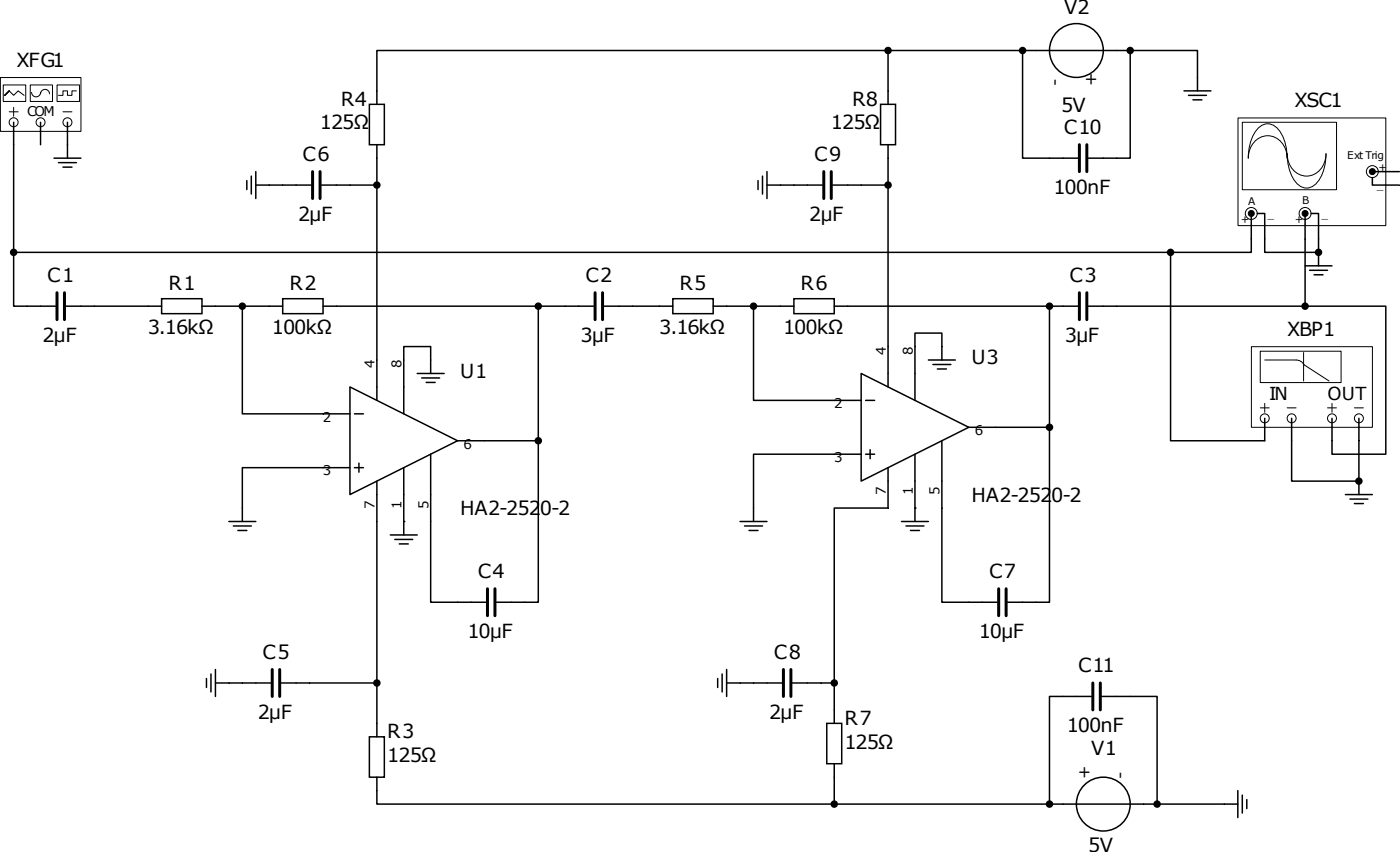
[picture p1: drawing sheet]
<svg xmlns="http://www.w3.org/2000/svg" width="248mm" height="151mm" viewBox="0 0 248 151" stroke-linecap="round" stroke-linejoin="round" font-family="sans-serif">
<g fill="none" stroke="#000" stroke-width=".26">
<path d="M65.4 18.5h2.6v7.1h-2.6zM66.7 16.1v2.4M155.9 18.5h2.6v7.1h-2.6zM157.2 8.9v9.6M200.1 8.9h-19.1v19.1h9.8M200.1 8.9v19.1h-7.4M200.1 8.9h11.9v7.2M209.6 16.1h4.7M210.4 16.9h3.2M211.2 17.7h1.6M43.7 32v1.5M44.5 31.2v3.1"/>
<path d="M45.3 32.7h9.8M45.3 30.4v4.7M56.9 32.7h9.8M66.7 25.6v45.2M134.2 32v1.5M135 31.2v3.1M135.8 32.7h9.8M135.8 30.4v4.7M157.2 25.6v7.1h-9.8M4.8 54.2h5M11.7 54.2h5M26.2 54.2h2.4"/>
<path d="M28.6 52.9h7.2v2.6h-7.2zM35.8 54.2h14.2M42.9 54.2v19h19M50 52.9h7.2v2.6h-7.2zM57.2 54.2h47.9M106.9 54.2h12.2M119.1 52.9h7.1v2.6h-7.1zM126.2 54.2h14.3M140.5 52.9h7.2v2.6h-7.2zM147.7 54.2h43.1M192.7 54.2h5M61.9 68.5l19.1 9.5-19.1 9.5z"/>
<path d="M62.7 73.2h1.6M71.5 63.7v9.5M81 78h4.8M40.5 92.3h4.8M41.3 93.1h3.2M42.1 93.9h1.6M61.9 82.8h-19v9.5M62.7 82.8h1.6M63.5 82v1.5M66.7 85.1v7.2M71.5 82.8v9.5M76.2 80.4v11.9"/>
<path d="M131 92.3h4.8M131.8 93.1h3.2M132.6 93.9h1.6M133.4 89.9v2.4M37.3 119.3v3.1M38.1 118.5v4.7M81 106.6h5M87.9 106.6h5M127.8 119.3v3.1M128.6 118.5v4.7M171.5 106.6h5M178.4 106.6h5"/>
<path d="M36.5 120.1v1.5M38.1 120.9h9.8M49.8 120.9h5M65.4 130.4h2.6v7.1h-2.6zM66.7 137.5v4.8h81M66.7 128v2.4M127 120.1v1.5M128.6 120.9h9.8M140.3 120.9h7.4v7.1M146.3 128h2.7v7.1h-2.7zM147.7 135.1v7.2M193.2 123.2h-7.4v19.1"/>
<path d="M195 123.2h9.8v19.1M219.1 139.9v4.8M147.7 142.3h71.4M219.9 140.7v3.2M220.7 141.5v1.6"/>
<circle cx="190.5" cy="8.9" r="4.8"/>
<circle cx="195.3" cy="142.3" r="4.8"/>
</g>
<g fill="#000" stroke="#000" stroke-width=".26">
<circle cx="157.2" cy="8.9" r=".53"/>
<circle cx="181" cy="8.9" r=".53"/>
<circle cx="200.1" cy="8.9" r=".53"/>
<circle cx="66.7" cy="32.7" r=".53"/>
<circle cx="157.2" cy="32.7" r=".53"/>
<circle cx="42.9" cy="54.2" r=".53"/>
<circle cx="95.3" cy="54.2" r=".53"/>
<circle cx="133.4" cy="54.2" r=".53"/>
<circle cx="185.8" cy="54.2" r=".53"/>
<circle cx="147.7" cy="120.9" r=".53"/>
<circle cx="147.7" cy="142.3" r=".53"/>
<circle cx="185.8" cy="142.3" r=".53"/>
<circle cx="204.8" cy="142.3" r=".53"/>
</g>
<g fill="none" stroke="#000" stroke-width=".53">
<path d="M55.3 30.4v4.7M56.7 30.4v4.7M145.8 30.4v4.7M147.1 30.4v4.7M191.1 25.6v4.8M192.4 25.6v4.8M10.1 51.8v4.8M11.4 51.8v4.8M105.3 51.8v4.8M106.7 51.8v4.8M191.1 51.8v4.8M192.4 51.8v4.8"/>
<path d="M48.2 118.5v4.7M49.5 118.5v4.7M86.3 104.2v4.7M87.6 104.2v4.7M138.7 118.5v4.7M140 118.5v4.7M176.8 104.2v4.7M178.1 104.2v4.7M193.4 120.9v4.7M194.8 120.9v4.7"/>
</g>
<path d="M.1 13.8h14.2v9.4h-14.2z" fill="#fff"/>
<path d="M.1 13.7h14.2v9.5h-14.2z" fill="none" stroke="#000" stroke-width=".18"/>
<circle cx="2.4" cy="21.6" r=".79" fill="#fff" stroke="#000" stroke-width=".18"/>
<path d="M2.4 21.6v1.6" fill="none" stroke="#000" stroke-width=".26"/>
<path d="M1.6 19.8h1.6" fill="none" stroke="#000" stroke-width=".18"/>
<circle cx="7.2" cy="21.6" r=".79" fill="#fff" stroke="#000" stroke-width=".18"/>
<path d="M7.2 21.6v1.6" fill="none" stroke="#000" stroke-width=".26"/>
<circle cx="11.9" cy="21.6" r=".79" fill="#fff" stroke="#000" stroke-width=".18"/>
<path d="M2.4 19v1.6M11.1 19.8h1.6" fill="none" stroke="#000" stroke-width=".18"/>
<path d="M11.9 21.6v1.6" fill="none" stroke="#000" stroke-width=".26"/>
<path d="M.6 15.1h4v2.9h-4z" fill="#fff"/>
<path d="M.6 15h4v3h-4zM.8 16.9l.8-.8-.8 .8 .8-.8 .8 .8 .8-.8 1.1 .8" fill="none" stroke="#000" stroke-width=".18"/>
<path d="M5.4 15.1h3.9v2.9h-3.9z" fill="#fff"/>
<path d="M5.4 15h3.9v3h-3.9zM5.6 16.3a.79 .79 0 0 0 .8 .8 .79 .79 0 0 0 .8-.8M7.2 16.6a.79 .79 0 0 1 .8-.8 .79 .79 0 0 1 .8 .8" fill="none" stroke="#000" stroke-width=".18"/>
<path d="M10.1 15.1h4v2.9h-4z" fill="#fff"/>
<path d="M10.1 15h4v3h-4zM13.5 16.1h-.8v.8h-.8v-.8h-.8v.8h-.7" fill="none" stroke="#000" stroke-width=".18"/>
<path d="M2.4 23.2v2.4M7.2 23.2v2.4M11.9 23.2v2.4" fill="none" stroke="#000" stroke-width=".26"/>
<path d="M219.2 20.9h26.1v19h-26.1z" fill="#fff"/>
<path d="M219.1 20.9h26.2v19h-26.2z" fill="none" stroke="#000" stroke-width=".18"/>
<path d="M219.9 21.7h16.7v11.9h-16.7z" fill="#fff"/>
<path d="M219.9 21.6h16.7v12h-16.7zM222.7 22.7a2.35 2.35 0 0 1 3.9 .6 8.3 8.3 0 0 1 1.2 4.7 3.6 3.6 0 0 0-4.1-3.9 3.8 3.8 0 0 0-2.7 3.9 7.8 7.8 0 0 1 1.7-5.3zM227.8 27.2a3.6 3.6 0 0 0 4.2 3.9 3.8 3.8 0 0 0 2.7-3.9 7.2 7.2 0 0 1-2.2 5.7 2.38 2.38 0 0 1-3.4-1.1 8.3 8.3 0 0 1-1.3-4.6z" fill="none" stroke="#000" stroke-width=".18"/>
<g fill="#fff" stroke="#000" stroke-width=".18">
<circle cx="231" cy="37.8" r="1.06"/>
<circle cx="221.5" cy="37.8" r="1.06"/>
<circle cx="242.9" cy="30.4" r="1.06"/>
</g>
<g fill="none" stroke="#000" stroke-width=".26">
<path d="M9.6 28h4.7M10.4 28.8h3.1M11.1 29.6h1.6M11.9 25.6v2.4M157.2 32.7v35.8M221.5 38.3v4M222.5 37.8h1.4v6.9h9.5M231 37.8v4.5M232.1 37.8h1.3v9.2M242.9 31.4v1.3h4.8M243.2 30.4h4.5M133.4 54.2v16.6h19"/>
<path d="M185.8 54.2v21.4M231 47h4.8M231.8 47.8h3.2M232.6 48.6h1.6M233.4 44.7h.1M152.4 66.1l19.1 9.5-19.1 9.5zM153.2 70.8h1.6M154 79.6v1.6M162 61.3v9.5M166.7 78v11.9M171.5 75.6h14.3M185.8 75.6v31h-2.4"/>
<path d="M152.4 80.4h-19v9.5M153.2 80.4h1.6M157.2 82.8v7.1h-9.5v31M162 80.4v9.5"/>
</g>
<g fill="#000" stroke="#000" stroke-width=".18">
<circle cx="221.5" cy="37.8" r=".53"/>
<circle cx="231" cy="37.8" r=".53"/>
<circle cx="242.9" cy="30.4" r=".53"/>
</g>
<g fill="#000" stroke="#000" stroke-width=".26">
<circle cx="233.4" cy="44.7" r=".53"/>
<circle cx="185.8" cy="75.6" r=".53"/>
</g>
<path d="M221.6 61.4h21.3v14.2h-21.3z" fill="#fff"/>
<path d="M221.5 61.3h21.4v14.3h-21.4z" fill="none" stroke="#000" stroke-width=".18"/>
<path d="M223.1 62.2h14.3v5.5h-14.3z" fill="#fff"/>
<path d="M223.1 62.1h14.3v5.6h-14.3zM223.9 63.7h5.5a1.58 1.58 0 0 1 1.4 .9M230.8 64.5l4.4 2.9M230.8 62.4v5" fill="none" stroke="#000" stroke-width=".18"/>
<circle cx="223.9" cy="74" r=".79" fill="#fff" stroke="#000" stroke-width=".18"/>
<path d="M223.9 74v1.6" fill="none" stroke="#000" stroke-width=".26"/>
<path d="M223.1 72.2h1.6" fill="none" stroke="#000" stroke-width=".18"/>
<circle cx="228.6" cy="74" r=".79" fill="#fff" stroke="#000" stroke-width=".18"/>
<path d="M228.6 74v1.6" fill="none" stroke="#000" stroke-width=".26"/>
<path d="M227.8 72.2h1.6" fill="none" stroke="#000" stroke-width=".18"/>
<circle cx="235.8" cy="74" r=".79" fill="#fff" stroke="#000" stroke-width=".18"/>
<path d="M235.8 74v1.6" fill="none" stroke="#000" stroke-width=".26"/>
<path d="M235 72.2h1.6" fill="none" stroke="#000" stroke-width=".18"/>
<circle cx="240.5" cy="74" r=".79" fill="#fff" stroke="#000" stroke-width=".18"/>
<g fill="none" stroke="#000" stroke-width=".26">
<path d="M181 8.9h-114.3v7.2M2.4 25.6v19.1M2.4 44.7v9.5h2.4M2.4 44.7h204.8M16.7 54.2h9.5M95.3 54.2v23.8M197.7 54.2h33.3M207.2 44.7v33.3h16.7v-2.4M221.5 42.3v2.4h-14.3M231 54.2h14.3v26.2h-9.5v-4.8M231 42.3v11.9M71.5 63.7v-2.4h4.7v4.8"/>
<path d="M73.9 66.1h4.7M74.6 66.9h3.2M75.4 67.7h1.6M85.8 78h9.5M95.3 78v28.6h-2.4M162 61.3v-2.4h4.7v4.8M164.3 63.7h4.8M165.1 64.5h3.2M165.9 65.3h1.6M228.6 75.6v9.5h11.9M240.5 74v13.5M66.7 92.3v35.7"/>
<path d="M69.1 94.7h4.8M69.9 95.5h3.2M70.7 96.2h1.6M71.5 92.3h.1M71.5 92.3v2.4M76.2 92.3v14.3h4.8M159.6 92.3h4.7M160.4 93.1h3.1M161.2 93.9h1.6M162 89.9h.1M162 89.9v2.4M166.7 89.9v16.7h4.8"/>
<path d="M238.2 87.5h4.7M239 88.3h3.1M239.7 89.1h1.6M240.5 85.1h.1M54.8 120.9h11.9"/>
</g>
<path d="M223.9 71.4v1.6M235.8 71.4v1.6M239.7 72.2h1.6" fill="none" stroke="#000" stroke-width=".18"/>
<g fill="#000" stroke="#000" stroke-width=".26">
<circle cx="2.4" cy="44.7" r=".53"/>
<circle cx="207.2" cy="44.7" r=".53"/>
<circle cx="231" cy="54.2" r=".53"/>
<circle cx="95.3" cy="78" r=".53"/>
<circle cx="240.5" cy="85.1" r=".53"/>
<circle cx="66.7" cy="120.9" r=".53"/>
</g>
<g font-size="3.4">
<text x="188.4" y="2.5">V2</text>
<text x="2.9" y="11.8">XFG1</text>
<text x="56.6" y="22.9">125Ω</text>
<text x="60.3" y="18.7">R4</text>
<text x="147.1" y="22.9">125Ω</text>
<text x="150.8" y="18.7">R8</text>
<text x="187.9" y="19.7">5V</text>
<text x="188.3" y="23.7">C10</text>
<text x="229.1" y="18.9">XSC1</text>
<text x="53.6" y="28.5">C6</text>
<text x="144.1" y="28.5">C9</text>
<text x="186.5" y="34.3">100nF</text>
<text x="52.8" y="39">2µF</text>
<text x="143.2" y="39">2µF</text>
<text x="8.4" y="49.9">C1</text>
<text x="29.8" y="51.2">R1</text>
<text x="51.2" y="51.2">R2</text>
<text x="103.6" y="49.9">C2</text>
<text x="120.3" y="51.2">R5</text>
<text x="141.7" y="51.2">R6</text>
<text x="189.3" y="49.9">C3</text>
<text x="26.1" y="59.1">3.16kΩ</text>
<text x="48.1" y="59.1">100kΩ</text>
<text x="116.7" y="59.1">3.16kΩ</text>
<text x="138.6" y="59.1">100kΩ</text>
<text x="227.8" y="59.4">XBP1</text>
<text x="7.5" y="60.5">2µF</text>
<text x="102.8" y="60.5">3µF</text>
<text x="172" y="64.4">U3</text>
<text x="188.5" y="60.5">3µF</text>
<text x="81.5" y="66.8">U1</text>
<text x="172" y="88.8">HA2-2520-2</text>
<text x="81.5" y="91.2">HA2-2520-2</text>
<text x="84.6" y="102.3">C4</text>
<text x="175.1" y="102.3">C7</text>
<text x="82.7" y="112.9">10µF</text>
<text x="173.3" y="112.9">10µF</text>
<text x="46.5" y="116.6">C5</text>
<text x="137" y="116.6">C8</text>
<text x="190.8" y="119">C11</text>
<text x="45.6" y="127.2">2µF</text>
<text x="68.6" y="130.6">R3</text>
<text x="136.1" y="127.2">2µF</text>
<text x="149.5" y="128.2">R7</text>
<text x="188.8" y="129.5">100nF</text>
<text x="68.6" y="134.8">125Ω</text>
<text x="149.5" y="132.5">125Ω</text>
<text x="193.1" y="133.5">V1</text>
<text x="192.6" y="150.7">5V</text>
</g>
<g font-size="3.2">
<text x="224.7" y="70.8">IN</text>
<text x="235" y="70.8">OUT</text>
</g>
<g font-size="2.9">
<text x="187.7" y="15.2" transform="rotate(-90 187.7 15.2)">-</text>
<text x="194.1" y="15.2" transform="rotate(-90 194.1 15.2)">+</text>
<text x="192.9" y="137.8" transform="rotate(-90 192.9 137.8)">+</text>
<text x="199.3" y="137.8" transform="rotate(-90 199.3 137.8)">-</text>
</g>
<g font-size="2.4">
<text x="4.8" y="20.5">COM</text>
<text x="66.3" y="65.2" transform="rotate(-90 66.3 65.2)">4</text>
<text x="71.1" y="65.2" transform="rotate(-90 71.1 65.2)">8</text>
<text x="156.8" y="62.8" transform="rotate(-90 156.8 62.8)">4</text>
<text x="161.6" y="62.8" transform="rotate(-90 161.6 62.8)">8</text>
<text x="57.2" y="74.6">2</text>
<text x="147.7" y="72.2">2</text>
<text x="172.5" y="77">6</text>
<text x="82.1" y="79.4">6</text>
<text x="147.7" y="81.8">3</text>
<text x="57.2" y="84.1">3</text>
<text x="156.8" y="87.7" transform="rotate(-90 156.8 87.7)">7</text>
<text x="161.6" y="87.7" transform="rotate(-90 161.6 87.7)">1</text>
<text x="166.3" y="87.7" transform="rotate(-90 166.3 87.7)">5</text>
<text x="66.3" y="90" transform="rotate(-90 66.3 90)">7</text>
<text x="71.1" y="90" transform="rotate(-90 71.1 90)">1</text>
<text x="75.8" y="90" transform="rotate(-90 75.8 90)">5</text>
</g>
<g font-size="1.9">
<text x="238.4" y="28.1">Ext Trig</text>
<text x="243.7" y="33.4">_</text>
<text x="244" y="30.2">+</text>
<text x="219.6" y="39.5">+</text>
<text x="221" y="36.3">A</text>
<text x="224.4" y="38.7">_</text>
<text x="229.2" y="39.5">+</text>
<text x="230.5" y="36">B</text>
<text x="233.9" y="38.7">_</text>
</g>
</svg>
